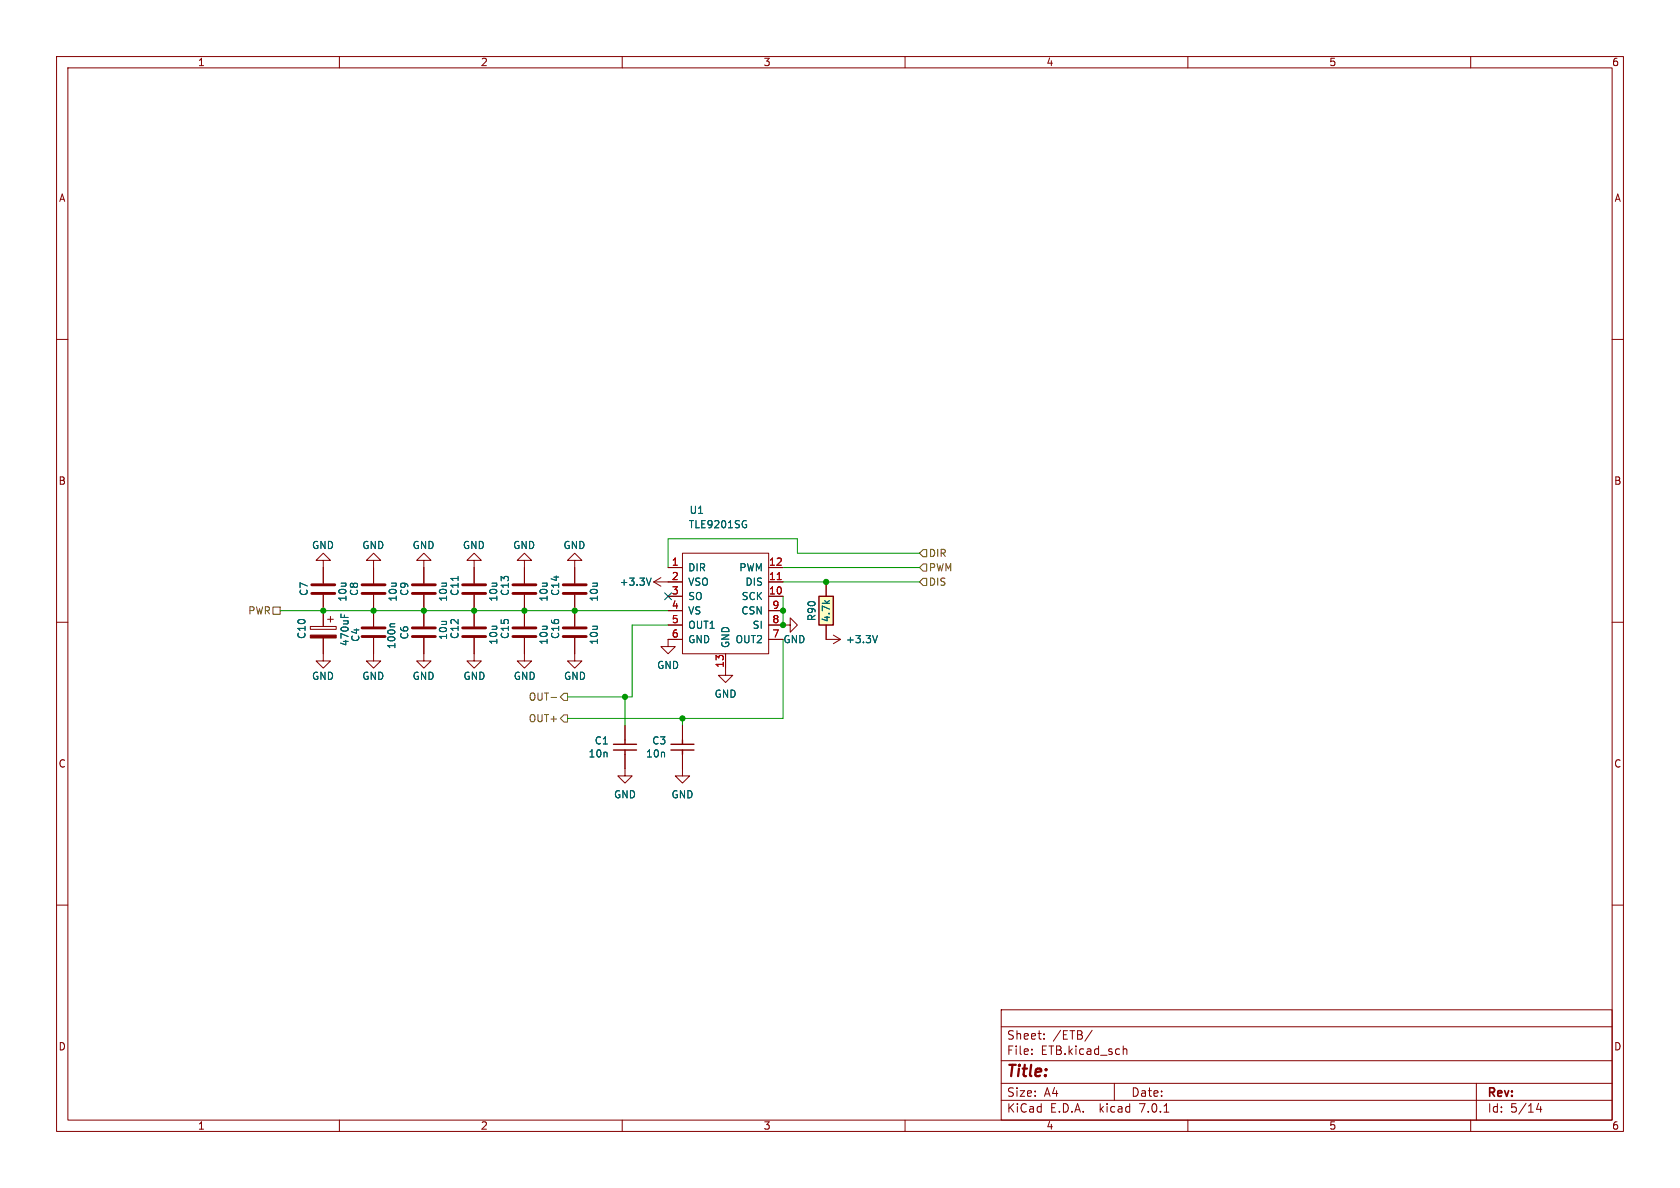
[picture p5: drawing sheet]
(kicad_sch (version 20230121) (generator eeschema)

 (paper "A4")

 (lib_symbols
  (symbol "Device:C" (pin_numbers hide) (pin_names (offset 0.254)) (in_bom yes) (on_board yes)
   (property "Reference" "C" (at 0.635 2.54 0) (effects (font (size 1.27 1.27)) (justify left)))
   (property "Value" "C" (at 0.635 -2.54 0) (effects (font (size 1.27 1.27)) (justify left)))
   (property "Footprint" "" (at 0.9652 -3.81 0) (effects (font (size 1.27 1.27)) hide))
   (property "Datasheet" "~" (at 0 0 0) (effects (font (size 1.27 1.27)) hide))
   (symbol "C_0_1"
    (polyline (pts (xy -2.032 -0.762) (xy 2.032 -0.762)) (stroke (width 0.508) (type default)) (fill (type none)))
    (polyline (pts (xy -2.032 0.762) (xy 2.032 0.762)) (stroke (width 0.508) (type default)) (fill (type none))))
   (symbol "C_1_1"
    (pin passive line (at 0 3.81 270) (length 2.794) (name "~" (effects (font (size 1.27 1.27)))) (number "1" (effects (font (size 1.27 1.27)))))
    (pin passive line (at 0 -3.81 90) (length 2.794) (name "~" (effects (font (size 1.27 1.27)))) (number "2" (effects (font (size 1.27 1.27)))))))
  (symbol "Device:C_Polarized" (pin_numbers hide) (pin_names (offset 0.254)) (in_bom yes) (on_board yes)
   (property "Reference" "C" (at 0.635 2.54 0) (effects (font (size 1.27 1.27)) (justify left)))
   (property "Value" "C_Polarized" (at 0.635 -2.54 0) (effects (font (size 1.27 1.27)) (justify left)))
   (property "Footprint" "" (at 0.9652 -3.81 0) (effects (font (size 1.27 1.27)) hide))
   (property "Datasheet" "~" (at 0 0 0) (effects (font (size 1.27 1.27)) hide))
   (symbol "C_Polarized_0_1"
    (rectangle (start -2.286 0.508) (end 2.286 1.016) (stroke (width 0) (type default)) (fill (type none)))
    (polyline (pts (xy -1.778 2.286) (xy -0.762 2.286)) (stroke (width 0) (type default)) (fill (type none)))
    (polyline (pts (xy -1.27 2.794) (xy -1.27 1.778)) (stroke (width 0) (type default)) (fill (type none)))
    (rectangle (start 2.286 -0.508) (end -2.286 -1.016) (stroke (width 0) (type default)) (fill (type outline))))
   (symbol "C_Polarized_1_1"
    (pin passive line (at 0 3.81 270) (length 2.794) (name "~" (effects (font (size 1.27 1.27)))) (number "1" (effects (font (size 1.27 1.27)))))
    (pin passive line (at 0 -3.81 90) (length 2.794) (name "~" (effects (font (size 1.27 1.27)))) (number "2" (effects (font (size 1.27 1.27)))))))
  (symbol "hellen-one-common:Cap" (pin_numbers hide) (in_bom yes) (on_board yes)
   (property "Reference" "C" (at -3.81 2.54 0) (effects (font (size 1.27 1.27))))
   (property "Value" "Cap" (at -2.54 -1.27 0) (effects (font (size 1.27 1.27))))
   (property "Footprint" "hellen-one-common:C0603" (at -2.54 -3.81 0) (effects (font (size 1.27 1.27)) hide))
   (property "Datasheet" "" (at -3.81 0 90) (effects (font (size 1.27 1.27)) hide))
   (property "LCSC" "" (at 0 0 0) (effects (font (size 1.27 1.27)) hide))
   (symbol "Cap_1_0"
    (polyline (pts (xy -1.27 0) (xy -0.508 0)) (stroke (width 0.254) (type default)) (fill (type none)))
    (polyline (pts (xy -0.508 -2.032) (xy -0.508 2.032)) (stroke (width 0.254) (type default)) (fill (type none)))
    (polyline (pts (xy 0.508 2.032) (xy 0.508 -2.032)) (stroke (width 0.254) (type default)) (fill (type none)))
    (polyline (pts (xy 1.27 0) (xy 0.508 0)) (stroke (width 0.254) (type default)) (fill (type none)))
    (pin passive line (at -3.81 0 0) (length 2.54) (name "" (effects (font (size 1.27 1.27)))) (number "1" (effects (font (size 1.27 1.27)))))
    (pin passive line (at 3.81 0 180) (length 2.54) (name "" (effects (font (size 1.27 1.27)))) (number "2" (effects (font (size 1.27 1.27)))))))
  (symbol "hellen-one-common:Res" (pin_numbers hide) (in_bom yes) (on_board yes)
   (property "Reference" "R" (at 3.81 2.54 0) (effects (font (size 1.27 1.27))))
   (property "Value" "Res" (at 5.08 -2.54 0) (effects (font (size 1.27 1.27))))
   (property "Footprint" "hellen-one-common:R0603" (at 3.81 -3.81 0) (effects (font (size 1.27 1.27)) hide))
   (property "Datasheet" "" (at 0 0 0) (effects (font (size 1.27 1.27)) hide))
   (property "LCSC" "" (at 0 0 0) (effects (font (size 1.27 1.27))))
   (symbol "Res_1_0"
    (rectangle (start 2.54 -1.27) (end 7.62 1.27) (stroke (width 0.254) (type default)) (fill (type background)))
    (pin passive line (at 0 0 0) (length 2.54) (name "" (effects (font (size 1.27 1.27)))) (number "1" (effects (font (size 1.27 1.27)))))
    (pin passive line (at 10.16 0 180) (length 2.54) (name "" (effects (font (size 1.27 1.27)))) (number "2" (effects (font (size 1.27 1.27)))))))
  (symbol "power:+3.3V" (power) (pin_names (offset 0)) (in_bom yes) (on_board yes)
   (property "Reference" "#PWR" (at 0 -3.81 0) (effects (font (size 1.27 1.27)) hide))
   (property "Value" "+3.3V" (at 0 3.556 0) (effects (font (size 1.27 1.27))))
   (property "Footprint" "" (at 0 0 0) (effects (font (size 1.27 1.27)) hide))
   (property "Datasheet" "" (at 0 0 0) (effects (font (size 1.27 1.27)) hide))
   (symbol "+3.3V_0_1"
    (polyline (pts (xy -0.762 1.27) (xy 0 2.54)) (stroke (width 0) (type default)) (fill (type none)))
    (polyline (pts (xy 0 0) (xy 0 2.54)) (stroke (width 0) (type default)) (fill (type none)))
    (polyline (pts (xy 0 2.54) (xy 0.762 1.27)) (stroke (width 0) (type default)) (fill (type none))))
   (symbol "+3.3V_1_1"
    (pin power_in line (at 0 0 90) (length 0) hide (name "+3.3V" (effects (font (size 1.27 1.27)))) (number "1" (effects (font (size 1.27 1.27)))))))
  (symbol "power:GND" (power) (pin_names (offset 0)) (in_bom yes) (on_board yes)
   (property "Reference" "#PWR" (at 0 -6.35 0) (effects (font (size 1.27 1.27)) hide))
   (property "Value" "GND" (at 0 -3.81 0) (effects (font (size 1.27 1.27))))
   (property "Footprint" "" (at 0 0 0) (effects (font (size 1.27 1.27)) hide))
   (property "Datasheet" "" (at 0 0 0) (effects (font (size 1.27 1.27)) hide))
   (symbol "GND_0_1"
    (polyline (pts (xy 0 0) (xy 0 -1.27) (xy 1.27 -1.27) (xy 0 -2.54) (xy -1.27 -1.27) (xy 0 -1.27)) (stroke (width 0) (type default)) (fill (type none))))
   (symbol "GND_1_1"
    (pin power_in line (at 0 0 270) (length 0) hide (name "GND" (effects (font (size 1.27 1.27)))) (number "1" (effects (font (size 1.27 1.27)))))))
  (symbol "rusefi_tle9201:TLE9201SG" (pin_names (offset 1.016)) (in_bom yes) (on_board yes)
   (property "Reference" "U" (at 3.81 5.08 0) (effects (font (size 1.27 1.27))))
   (property "Value" "TLE9201SG" (at 2.54 1.27 0) (effects (font (size 1.27 1.27))))
   (property "Footprint" "" (at 0 0 0) (effects (font (size 1.27 1.27)) hide))
   (property "Datasheet" "" (at 0 0 0) (effects (font (size 1.27 1.27)) hide))
   (symbol "TLE9201SG_0_1"
    (rectangle (start -2.54 -1.27) (end 12.7 -19.05) (stroke (width 0) (type default)) (fill (type none))))
   (symbol "TLE9201SG_1_1"
    (pin passive line (at -5.08 -3.81 0) (length 2.54) (name "DIR" (effects (font (size 1.27 1.27)))) (number "1" (effects (font (size 1.27 1.27)))))
    (pin passive line (at 15.24 -8.89 180) (length 2.54) (name "SCK" (effects (font (size 1.27 1.27)))) (number "10" (effects (font (size 1.27 1.27)))))
    (pin passive line (at 15.24 -6.35 180) (length 2.54) (name "DIS" (effects (font (size 1.27 1.27)))) (number "11" (effects (font (size 1.27 1.27)))))
    (pin passive line (at 15.24 -3.81 180) (length 2.54) (name "PWM" (effects (font (size 1.27 1.27)))) (number "12" (effects (font (size 1.27 1.27)))))
    (pin passive line (at 5.08 -21.59 90) (length 2.54) (name "GND" (effects (font (size 1.27 1.27)))) (number "13" (effects (font (size 1.27 1.27)))))
    (pin passive line (at -5.08 -6.35 0) (length 2.54) (name "VSO" (effects (font (size 1.27 1.27)))) (number "2" (effects (font (size 1.27 1.27)))))
    (pin passive line (at -5.08 -8.89 0) (length 2.54) (name "SO" (effects (font (size 1.27 1.27)))) (number "3" (effects (font (size 1.27 1.27)))))
    (pin passive line (at -5.08 -11.43 0) (length 2.54) (name "VS" (effects (font (size 1.27 1.27)))) (number "4" (effects (font (size 1.27 1.27)))))
    (pin passive line (at -5.08 -13.97 0) (length 2.54) (name "OUT1" (effects (font (size 1.27 1.27)))) (number "5" (effects (font (size 1.27 1.27)))))
    (pin passive line (at -5.08 -16.51 0) (length 2.54) (name "GND" (effects (font (size 1.27 1.27)))) (number "6" (effects (font (size 1.27 1.27)))))
    (pin passive line (at 15.24 -16.51 180) (length 2.54) (name "OUT2" (effects (font (size 1.27 1.27)))) (number "7" (effects (font (size 1.27 1.27)))))
    (pin passive line (at 15.24 -13.97 180) (length 2.54) (name "SI" (effects (font (size 1.27 1.27)))) (number "8" (effects (font (size 1.27 1.27)))))
    (pin passive line (at 15.24 -11.43 180) (length 2.54) (name "CSN" (effects (font (size 1.27 1.27)))) (number "9" (effects (font (size 1.27 1.27))))))))

 (junction (at 57.15 107.95) (diameter 0) (color 0 0 0 0))
 (junction (at 66.04 107.95) (diameter 0) (color 0 0 0 0))
 (junction (at 83.82 107.95) (diameter 0) (color 0 0 0 0))
 (junction (at 92.71 107.95) (diameter 0) (color 0 0 0 0))
 (junction (at 138.43 110.49) (diameter 0) (color 0 0 0 0))
 (junction (at 138.43 107.95) (diameter 0) (color 0 0 0 0))
 (junction (at 146.05 102.87) (diameter 0) (color 0 0 0 0))
 (junction (at 74.93 107.95) (diameter 0) (color 0 0 0 0))
 (junction (at 101.6 107.95) (diameter 0) (color 0 0 0 0))
 (junction (at 110.49 123.19) (diameter 0) (color 0 0 0 0))
 (junction (at 120.65 127) (diameter 0) (color 0 0 0 0))

 (no_connect (at 118.11 105.41))

 (wire (pts (xy 120.65 127) (xy 138.43 127)) (stroke (width 0) (type default)))
 (wire (pts (xy 138.43 107.95) (xy 138.43 110.49)) (stroke (width 0) (type default)))
 (wire (pts (xy 138.43 105.41) (xy 138.43 107.95)) (stroke (width 0) (type default)))
 (wire (pts (xy 146.05 102.87) (xy 162.56 102.87)) (stroke (width 0) (type default)))
 (wire (pts (xy 138.43 102.87) (xy 146.05 102.87)) (stroke (width 0) (type default)))
 (wire (pts (xy 83.82 107.95) (xy 92.71 107.95)) (stroke (width 0) (type solid)))
 (wire (pts (xy 49.53 107.95) (xy 57.15 107.95)) (stroke (width 0) (type default)))
 (wire (pts (xy 92.71 107.95) (xy 101.6 107.95)) (stroke (width 0) (type solid)))
 (wire (pts (xy 74.93 107.95) (xy 83.82 107.95)) (stroke (width 0) (type solid)))
 (wire (pts (xy 118.11 110.49) (xy 111.76 110.49)) (stroke (width 0) (type default)))
 (wire (pts (xy 138.43 100.33) (xy 162.56 100.33)) (stroke (width 0) (type default)))
 (wire (pts (xy 101.6 107.95) (xy 118.11 107.95)) (stroke (width 0) (type default)))
 (wire (pts (xy 118.11 100.33) (xy 118.11 95.25)) (stroke (width 0) (type default)))
 (wire (pts (xy 110.49 123.19) (xy 110.49 128.27)) (stroke (width 0) (type default)))
 (wire (pts (xy 120.65 127) (xy 120.65 128.27)) (stroke (width 0) (type default)))
 (wire (pts (xy 100.33 127) (xy 120.65 127)) (stroke (width 0) (type default)))
 (wire (pts (xy 111.76 123.19) (xy 110.49 123.19)) (stroke (width 0) (type solid)))
 (wire (pts (xy 66.04 107.95) (xy 74.93 107.95)) (stroke (width 0) (type solid)))
 (wire (pts (xy 140.97 97.79) (xy 162.56 97.79)) (stroke (width 0) (type default)))
 (wire (pts (xy 138.43 127) (xy 138.43 113.03)) (stroke (width 0) (type default)))
 (wire (pts (xy 111.76 110.49) (xy 111.76 123.19)) (stroke (width 0) (type default)))
 (wire (pts (xy 57.15 107.95) (xy 66.04 107.95)) (stroke (width 0) (type default)))
 (wire (pts (xy 140.97 95.25) (xy 140.97 97.79)) (stroke (width 0) (type default)))
 (wire (pts (xy 110.49 123.19) (xy 100.33 123.19)) (stroke (width 0) (type solid)))
 (wire (pts (xy 118.11 95.25) (xy 140.97 95.25)) (stroke (width 0) (type default)))

 (hierarchical_label "OUT-" (shape output) (at 100.33 123.19 180) (fields_autoplaced) (effects (font (size 1.27 1.27)) (justify right)))
 (hierarchical_label "DIS" (shape input) (at 162.56 102.87 0) (fields_autoplaced) (effects (font (size 1.27 1.27)) (justify left)))
 (hierarchical_label "DIR" (shape input) (at 162.56 97.79 0) (fields_autoplaced) (effects (font (size 1.27 1.27)) (justify left)))
 (hierarchical_label "PWM" (shape input) (at 162.56 100.33 0) (fields_autoplaced) (effects (font (size 1.27 1.27)) (justify left)))
 (hierarchical_label "PWR" (shape passive) (at 49.53 107.95 180) (fields_autoplaced) (effects (font (size 1.27 1.27)) (justify right)))
 (hierarchical_label "OUT+" (shape output) (at 100.33 127 180) (fields_autoplaced) (effects (font (size 1.27 1.27)) (justify right)))

 (symbol (lib_id "Device:C") (at 74.93 111.76 0) (unit 1) (in_bom yes) (on_board yes) (dnp no)
  (property "Reference" "C7" (at 71.5074 110.4901 90) (effects (font (size 1.27 1.27)) (justify right)))
  (property "Value" "10u" (at 78.3527 109.4741 90) (effects (font (size 1.27 1.27)) (justify right)))
  (property "Footprint" "hellen-one-common:C0805" (at 75.8952 115.57 0) (effects (font (size 1.27 1.27)) hide))
  (property "Datasheet" "~" (at 74.93 111.76 0) (effects (font (size 1.27 1.27)) hide))
  (property "LCSC" "C15850" (at 74.93 111.76 0) (effects (font (size 1.27 1.27)) hide)) (pin "1") (pin "2")
  (instances (project "alphax_4ch" (path "" (reference "C7") (unit 1)) (path "" (reference "C6") (unit 1)))))

 (symbol (lib_id "Device:C") (at 92.71 111.76 0) (mirror x) (unit 1) (in_bom yes) (on_board yes) (dnp no)
  (property "Reference" "C15" (at 89.2874 113.0299 90) (effects (font (size 1.27 1.27)) (justify right)))
  (property "Value" "10u" (at 96.1327 114.0459 90) (effects (font (size 1.27 1.27)) (justify right)))
  (property "Footprint" "hellen-one-common:C0805" (at 93.6752 107.95 0) (effects (font (size 1.27 1.27)) hide))
  (property "Datasheet" "~" (at 92.71 111.76 0) (effects (font (size 1.27 1.27)) hide))
  (property "LCSC" "C15850" (at 92.71 111.76 0) (effects (font (size 1.27 1.27)) hide)) (pin "1") (pin "2")
  (instances (project "alphax_4ch" (path "" (reference "C15") (unit 1)) (path "" (reference "C15") (unit 1)))))

 (symbol (lib_id "power:GND") (at 74.93 115.57 0) (mirror y) (unit 1) (in_bom yes) (on_board yes) (dnp no)
  (property "Reference" "#PWR0160" (at 74.93 121.92 0) (effects (font (size 1.27 1.27)) hide))
  (property "Value" "GND" (at 74.8792 119.5134 0) (effects (font (size 1.27 1.27))))
  (property "Footprint" "" (at 74.93 115.57 0) (effects (font (size 1.27 1.27)) hide))
  (property "Datasheet" "" (at 74.93 115.57 0) (effects (font (size 1.27 1.27)) hide)) (pin "1")
  (instances (project "alphax_4ch" (path "" (reference "#PWR0160") (unit 1)) (path "" (reference "#PWR0110") (unit 1)))))

 (symbol (lib_id "power:GND") (at 57.15 100.33 180) (unit 1) (in_bom yes) (on_board yes) (dnp no)
  (property "Reference" "#PWR0158" (at 57.15 93.98 0) (effects (font (size 1.27 1.27)) hide))
  (property "Value" "GND" (at 57.0992 96.3866 0) (effects (font (size 1.27 1.27))))
  (property "Footprint" "" (at 57.15 100.33 0) (effects (font (size 1.27 1.27)) hide))
  (property "Datasheet" "" (at 57.15 100.33 0) (effects (font (size 1.27 1.27)) hide)) (pin "1")
  (instances (project "alphax_4ch" (path "" (reference "#PWR0158") (unit 1)) (path "" (reference "#PWR0105") (unit 1)))))

 (symbol (lib_id "power:GND") (at 66.04 115.57 0) (mirror y) (unit 1) (in_bom yes) (on_board yes) (dnp no)
  (property "Reference" "#PWR0159" (at 66.04 121.92 0) (effects (font (size 1.27 1.27)) hide))
  (property "Value" "GND" (at 65.9892 119.5134 0) (effects (font (size 1.27 1.27))))
  (property "Footprint" "" (at 66.04 115.57 0) (effects (font (size 1.27 1.27)) hide))
  (property "Datasheet" "" (at 66.04 115.57 0) (effects (font (size 1.27 1.27)) hide)) (pin "1")
  (instances (project "alphax_4ch" (path "" (reference "#PWR0159") (unit 1)) (path "" (reference "#PWR0108") (unit 1)))))

 (symbol (lib_id "Device:C") (at 83.82 104.14 0) (mirror x) (unit 1) (in_bom yes) (on_board yes) (dnp no)
  (property "Reference" "C11" (at 80.3974 105.4099 90) (effects (font (size 1.27 1.27)) (justify right)))
  (property "Value" "10u" (at 87.2427 106.4259 90) (effects (font (size 1.27 1.27)) (justify right)))
  (property "Footprint" "hellen-one-common:C0805" (at 84.7852 100.33 0) (effects (font (size 1.27 1.27)) hide))
  (property "Datasheet" "~" (at 83.82 104.14 0) (effects (font (size 1.27 1.27)) hide))
  (property "LCSC" "C15850" (at 83.82 104.14 0) (effects (font (size 1.27 1.27)) hide)) (pin "1") (pin "2")
  (instances (project "alphax_4ch" (path "" (reference "C11") (unit 1)) (path "" (reference "C11") (unit 1)))))

 (symbol (lib_id "power:GND") (at 83.82 115.57 0) (unit 1) (in_bom yes) (on_board yes) (dnp no)
  (property "Reference" "#PWR0151" (at 83.82 121.92 0) (effects (font (size 1.27 1.27)) hide))
  (property "Value" "GND" (at 83.8708 119.5134 0) (effects (font (size 1.27 1.27))))
  (property "Footprint" "" (at 83.82 115.57 0) (effects (font (size 1.27 1.27)) hide))
  (property "Datasheet" "" (at 83.82 115.57 0) (effects (font (size 1.27 1.27)) hide)) (pin "1")
  (instances (project "alphax_4ch" (path "" (reference "#PWR0151") (unit 1)) (path "" (reference "#PWR0114") (unit 1)))))

 (symbol (lib_id "power:GND") (at 101.6 115.57 0) (unit 1) (in_bom yes) (on_board yes) (dnp no)
  (property "Reference" "#PWR0150" (at 101.6 121.92 0) (effects (font (size 1.27 1.27)) hide))
  (property "Value" "GND" (at 101.6508 119.5134 0) (effects (font (size 1.27 1.27))))
  (property "Footprint" "" (at 101.6 115.57 0) (effects (font (size 1.27 1.27)) hide))
  (property "Datasheet" "" (at 101.6 115.57 0) (effects (font (size 1.27 1.27)) hide)) (pin "1")
  (instances (project "alphax_4ch" (path "" (reference "#PWR0150") (unit 1)) (path "" (reference "#PWR0120") (unit 1)))))

 (symbol (lib_id "hellen-one-common:Res") (at 146.05 102.87 270) (unit 1) (in_bom yes) (on_board yes) (dnp no)
  (property "Reference" "R90" (at 143.51 107.95 0) (effects (font (size 1.27 1.27))))
  (property "Value" "4.7k" (at 146.05 107.95 0) (effects (font (size 1.27 1.27))))
  (property "Footprint" "hellen-one-common:R0603" (at 142.24 106.68 0) (effects (font (size 1.27 1.27)) hide))
  (property "Datasheet" "" (at 146.05 102.87 0) (effects (font (size 1.27 1.27)) hide))
  (property "LCSC" "C23162" (at 146.05 102.87 0) (effects (font (size 1.27 1.27)) hide)) (pin "1") (pin "2")
  (instances (project "alphax_4ch" (path "" (reference "R90") (unit 1)) (path "" (reference "R90") (unit 1)))))

 (symbol (lib_id "Device:C") (at 92.71 104.14 0) (mirror x) (unit 1) (in_bom yes) (on_board yes) (dnp no)
  (property "Reference" "C13" (at 89.2874 105.4099 90) (effects (font (size 1.27 1.27)) (justify right)))
  (property "Value" "10u" (at 96.1327 106.4259 90) (effects (font (size 1.27 1.27)) (justify right)))
  (property "Footprint" "hellen-one-common:C0805" (at 93.6752 100.33 0) (effects (font (size 1.27 1.27)) hide))
  (property "Datasheet" "~" (at 92.71 104.14 0) (effects (font (size 1.27 1.27)) hide))
  (property "LCSC" "C15850" (at 92.71 104.14 0) (effects (font (size 1.27 1.27)) hide)) (pin "1") (pin "2")
  (instances (project "alphax_4ch" (path "" (reference "C13") (unit 1)) (path "" (reference "C13") (unit 1)))))

 (symbol (lib_id "Device:C") (at 101.6 111.76 0) (mirror x) (unit 1) (in_bom yes) (on_board yes) (dnp no)
  (property "Reference" "C16" (at 98.1774 113.0299 90) (effects (font (size 1.27 1.27)) (justify right)))
  (property "Value" "10u" (at 105.0227 114.0459 90) (effects (font (size 1.27 1.27)) (justify right)))
  (property "Footprint" "hellen-one-common:C0805" (at 102.5652 107.95 0) (effects (font (size 1.27 1.27)) hide))
  (property "Datasheet" "~" (at 101.6 111.76 0) (effects (font (size 1.27 1.27)) hide))
  (property "LCSC" "C15850" (at 101.6 111.76 0) (effects (font (size 1.27 1.27)) hide)) (pin "1") (pin "2")
  (instances (project "alphax_4ch" (path "" (reference "C16") (unit 1)) (path "" (reference "C16") (unit 1)))))

 (symbol (lib_id "Device:C") (at 83.82 111.76 0) (mirror x) (unit 1) (in_bom yes) (on_board yes) (dnp no)
  (property "Reference" "C12" (at 80.3974 113.0299 90) (effects (font (size 1.27 1.27)) (justify right)))
  (property "Value" "10u" (at 87.2427 114.0459 90) (effects (font (size 1.27 1.27)) (justify right)))
  (property "Footprint" "hellen-one-common:C0805" (at 84.7852 107.95 0) (effects (font (size 1.27 1.27)) hide))
  (property "Datasheet" "~" (at 83.82 111.76 0) (effects (font (size 1.27 1.27)) hide))
  (property "LCSC" "C15850" (at 83.82 111.76 0) (effects (font (size 1.27 1.27)) hide)) (pin "1") (pin "2")
  (instances (project "alphax_4ch" (path "" (reference "C12") (unit 1)) (path "" (reference "C12") (unit 1)))))

 (symbol (lib_id "power:GND") (at 92.71 100.33 180) (unit 1) (in_bom yes) (on_board yes) (dnp no)
  (property "Reference" "#PWR0167" (at 92.71 93.98 0) (effects (font (size 1.27 1.27)) hide))
  (property "Value" "GND" (at 92.6592 96.3866 0) (effects (font (size 1.27 1.27))))
  (property "Footprint" "" (at 92.71 100.33 0) (effects (font (size 1.27 1.27)) hide))
  (property "Datasheet" "" (at 92.71 100.33 0) (effects (font (size 1.27 1.27)) hide)) (pin "1")
  (instances (project "alphax_4ch" (path "" (reference "#PWR0167") (unit 1)) (path "" (reference "#PWR0115") (unit 1)))))

 (symbol (lib_id "Device:C") (at 66.04 111.76 180) (unit 1) (in_bom yes) (on_board yes) (dnp no)
  (property "Reference" "C6" (at 62.8586 113.5379 90) (effects (font (size 1.27 1.27)) (justify right)))
  (property "Value" "100n" (at 69.2213 114.8079 90) (effects (font (size 1.27 1.27)) (justify right)))
  (property "Footprint" "hellen-one-common:C0603" (at 65.0748 107.95 0) (effects (font (size 1.27 1.27)) hide))
  (property "Datasheet" "~" (at 66.04 111.76 0) (effects (font (size 1.27 1.27)) hide))
  (property "LCSC" "C14663" (at 66.04 111.76 0) (effects (font (size 1.27 1.27)) hide)) (pin "1") (pin "2")
  (instances (project "alphax_4ch" (path "" (reference "C6") (unit 1)) (path "" (reference "C4") (unit 1)))))

 (symbol (lib_id "power:GND") (at 118.11 113.03 0) (mirror y) (unit 1) (in_bom yes) (on_board yes) (dnp no) (fields_autoplaced)
  (property "Reference" "#PWR0166" (at 118.11 119.38 0) (effects (font (size 1.27 1.27)) hide))
  (property "Value" "GND" (at 118.11 117.5925 0) (effects (font (size 1.27 1.27))))
  (property "Footprint" "" (at 118.11 113.03 0) (effects (font (size 1.27 1.27)) hide))
  (property "Datasheet" "" (at 118.11 113.03 0) (effects (font (size 1.27 1.27)) hide)) (pin "1")
  (instances (project "alphax_4ch" (path "" (reference "#PWR0166") (unit 1)) (path "" (reference "#PWR0125") (unit 1)))))

 (symbol (lib_id "Device:C") (at 101.6 104.14 0) (mirror x) (unit 1) (in_bom yes) (on_board yes) (dnp no)
  (property "Reference" "C14" (at 98.1774 105.4099 90) (effects (font (size 1.27 1.27)) (justify right)))
  (property "Value" "10u" (at 105.0227 106.4259 90) (effects (font (size 1.27 1.27)) (justify right)))
  (property "Footprint" "hellen-one-common:C0805" (at 102.5652 100.33 0) (effects (font (size 1.27 1.27)) hide))
  (property "Datasheet" "~" (at 101.6 104.14 0) (effects (font (size 1.27 1.27)) hide))
  (property "LCSC" "C15850" (at 101.6 104.14 0) (effects (font (size 1.27 1.27)) hide)) (pin "1") (pin "2")
  (instances (project "alphax_4ch" (path "" (reference "C14") (unit 1)) (path "" (reference "C14") (unit 1)))))

 (symbol (lib_id "power:GND") (at 120.65 135.89 0) (mirror y) (unit 1) (in_bom yes) (on_board yes) (dnp no) (fields_autoplaced)
  (property "Reference" "#PWR084" (at 120.65 142.24 0) (effects (font (size 1.27 1.27)) hide))
  (property "Value" "GND" (at 120.65 140.4525 0) (effects (font (size 1.27 1.27))))
  (property "Footprint" "" (at 120.65 135.89 0) (effects (font (size 1.27 1.27)) hide))
  (property "Datasheet" "" (at 120.65 135.89 0) (effects (font (size 1.27 1.27)) hide)) (pin "1")
  (instances (project "alphax_4ch" (path "" (reference "#PWR084") (unit 1)) (path "" (reference "#PWR0126") (unit 1)))))

 (symbol (lib_id "power:GND") (at 66.04 100.33 180) (unit 1) (in_bom yes) (on_board yes) (dnp no)
  (property "Reference" "#PWR0157" (at 66.04 93.98 0) (effects (font (size 1.27 1.27)) hide))
  (property "Value" "GND" (at 65.9892 96.3866 0) (effects (font (size 1.27 1.27))))
  (property "Footprint" "" (at 66.04 100.33 0) (effects (font (size 1.27 1.27)) hide))
  (property "Datasheet" "" (at 66.04 100.33 0) (effects (font (size 1.27 1.27)) hide)) (pin "1")
  (instances (project "alphax_4ch" (path "" (reference "#PWR0157") (unit 1)) (path "" (reference "#PWR0107") (unit 1)))))

 (symbol (lib_id "Device:C") (at 66.04 104.14 0) (mirror x) (unit 1) (in_bom yes) (on_board yes) (dnp no)
  (property "Reference" "C9" (at 62.6174 105.4099 90) (effects (font (size 1.27 1.27)) (justify right)))
  (property "Value" "10u" (at 69.4627 106.4259 90) (effects (font (size 1.27 1.27)) (justify right)))
  (property "Footprint" "hellen-one-common:C0805" (at 67.0052 100.33 0) (effects (font (size 1.27 1.27)) hide))
  (property "Datasheet" "~" (at 66.04 104.14 0) (effects (font (size 1.27 1.27)) hide))
  (property "LCSC" "C15850" (at 66.04 104.14 0) (effects (font (size 1.27 1.27)) hide)) (pin "1") (pin "2")
  (instances (project "alphax_4ch" (path "" (reference "C9") (unit 1)) (path "" (reference "C8") (unit 1)))))

 (symbol (lib_id "rusefi_tle9201:TLE9201SG") (at 123.19 96.52 0) (unit 1) (in_bom yes) (on_board yes) (dnp no)
  (property "Reference" "U6" (at 123.19 90.17 0) (effects (font (size 1.27 1.27))))
  (property "Value" "TLE9201SG" (at 127 92.71 0) (effects (font (size 1.27 1.27))))
  (property "Footprint" "Package_SO:Infineon_PG-DSO-12-11" (at 123.19 96.52 0) (effects (font (size 1.27 1.27)) hide))
  (property "Datasheet" "" (at 123.19 96.52 0) (effects (font (size 1.27 1.27)) hide))
  (property "Part #" "TLE9201SG" (at -17.145 175.26 0) (effects (font (size 1.27 1.27)) hide))
  (property "VEND" "DIGI" (at -17.145 175.26 0) (effects (font (size 1.27 1.27)) hide))
  (property "VEND#" "TLE9201SGAUMA1CT-ND" (at -17.145 175.26 0) (effects (font (size 1.27 1.27)) hide))
  (property "Manufacturer" "Infineon " (at -17.145 175.26 0) (effects (font (size 1.27 1.27)) hide))
  (property "LCSC" "C112633" (at 123.19 96.52 0) (effects (font (size 1.27 1.27)) hide)) (pin "1") (pin "10") (pin "11") (pin "12") (pin "13") (pin "2") (pin "3") (pin "4") (pin "5") (pin "6") (pin "7") (pin "8") (pin "9")
  (instances (project "alphax_4ch" (path "" (reference "U6") (unit 1)) (path "" (reference "U1") (unit 1)))))

 (symbol (lib_id "power:GND") (at 57.15 115.57 0) (mirror y) (unit 1) (in_bom yes) (on_board yes) (dnp no)
  (property "Reference" "#PWR051" (at 57.15 121.92 0) (effects (font (size 1.27 1.27)) hide))
  (property "Value" "GND" (at 57.0992 119.5134 0) (effects (font (size 1.27 1.27))))
  (property "Footprint" "" (at 57.15 115.57 0) (effects (font (size 1.27 1.27)) hide))
  (property "Datasheet" "" (at 57.15 115.57 0) (effects (font (size 1.27 1.27)) hide)) (pin "1")
  (instances (project "alphax_4ch" (path "" (reference "#PWR051") (unit 1)) (path "" (reference "#PWR0106") (unit 1)))))

 (symbol (lib_id "power:GND") (at 74.93 100.33 180) (unit 1) (in_bom yes) (on_board yes) (dnp no)
  (property "Reference" "#PWR0156" (at 74.93 93.98 0) (effects (font (size 1.27 1.27)) hide))
  (property "Value" "GND" (at 74.8792 96.3866 0) (effects (font (size 1.27 1.27))))
  (property "Footprint" "" (at 74.93 100.33 0) (effects (font (size 1.27 1.27)) hide))
  (property "Datasheet" "" (at 74.93 100.33 0) (effects (font (size 1.27 1.27)) hide)) (pin "1")
  (instances (project "alphax_4ch" (path "" (reference "#PWR0156") (unit 1)) (path "" (reference "#PWR0109") (unit 1)))))

 (symbol (lib_id "power:GND") (at 101.6 100.33 180) (unit 1) (in_bom yes) (on_board yes) (dnp no)
  (property "Reference" "#PWR0168" (at 101.6 93.98 0) (effects (font (size 1.27 1.27)) hide))
  (property "Value" "GND" (at 101.5492 96.3866 0) (effects (font (size 1.27 1.27))))
  (property "Footprint" "" (at 101.6 100.33 0) (effects (font (size 1.27 1.27)) hide))
  (property "Datasheet" "" (at 101.6 100.33 0) (effects (font (size 1.27 1.27)) hide)) (pin "1")
  (instances (project "alphax_4ch" (path "" (reference "#PWR0168") (unit 1)) (path "" (reference "#PWR0119") (unit 1)))))

 (symbol (lib_id "Device:C_Polarized") (at 57.15 111.76 0) (mirror y) (unit 1) (in_bom yes) (on_board yes) (dnp no)
  (property "Reference" "C1" (at 53.34 113.03 90) (effects (font (size 1.27 1.27)) (justify left)))
  (property "Value" "470uF" (at 60.96 114.3 90) (effects (font (size 1.27 1.27)) (justify left)))
  (property "Footprint" "Capacitor_SMD:CP_Elec_10x10.5" (at 56.1848 115.57 0) (effects (font (size 1.27 1.27)) hide))
  (property "Datasheet" "~" (at 57.15 111.76 0) (effects (font (size 1.27 1.27)) hide))
  (property "LCSC" "C72518" (at 57.15 111.76 0) (effects (font (size 1.27 1.27)) hide)) (pin "1") (pin "2")
  (instances (project "alphax_4ch" (path "" (reference "C1") (unit 1)) (path "" (reference "C10") (unit 1)))))

 (symbol (lib_id "power:GND") (at 110.49 135.89 0) (mirror y) (unit 1) (in_bom yes) (on_board yes) (dnp no) (fields_autoplaced)
  (property "Reference" "#PWR082" (at 110.49 142.24 0) (effects (font (size 1.27 1.27)) hide))
  (property "Value" "GND" (at 110.49 140.4525 0) (effects (font (size 1.27 1.27))))
  (property "Footprint" "" (at 110.49 135.89 0) (effects (font (size 1.27 1.27)) hide))
  (property "Datasheet" "" (at 110.49 135.89 0) (effects (font (size 1.27 1.27)) hide)) (pin "1")
  (instances (project "alphax_4ch" (path "" (reference "#PWR082") (unit 1)) (path "" (reference "#PWR0121") (unit 1)))))

 (symbol (lib_id "power:GND") (at 83.82 100.33 180) (unit 1) (in_bom yes) (on_board yes) (dnp no)
  (property "Reference" "#PWR0155" (at 83.82 93.98 0) (effects (font (size 1.27 1.27)) hide))
  (property "Value" "GND" (at 83.7692 96.3866 0) (effects (font (size 1.27 1.27))))
  (property "Footprint" "" (at 83.82 100.33 0) (effects (font (size 1.27 1.27)) hide))
  (property "Datasheet" "" (at 83.82 100.33 0) (effects (font (size 1.27 1.27)) hide)) (pin "1")
  (instances (project "alphax_4ch" (path "" (reference "#PWR0155") (unit 1)) (path "" (reference "#PWR0113") (unit 1)))))

 (symbol (lib_id "Device:C") (at 57.15 104.14 0) (mirror x) (unit 1) (in_bom yes) (on_board yes) (dnp no)
  (property "Reference" "C8" (at 53.7274 105.4099 90) (effects (font (size 1.27 1.27)) (justify right)))
  (property "Value" "10u" (at 60.5727 106.4259 90) (effects (font (size 1.27 1.27)) (justify right)))
  (property "Footprint" "hellen-one-common:C0805" (at 58.1152 100.33 0) (effects (font (size 1.27 1.27)) hide))
  (property "Datasheet" "~" (at 57.15 104.14 0) (effects (font (size 1.27 1.27)) hide))
  (property "LCSC" "C15850" (at 57.15 104.14 0) (effects (font (size 1.27 1.27)) hide)) (pin "1") (pin "2")
  (instances (project "alphax_4ch" (path "" (reference "C8") (unit 1)) (path "" (reference "C7") (unit 1)))))

 (symbol (lib_id "power:+3.3V") (at 118.11 102.87 90) (unit 1) (in_bom yes) (on_board yes) (dnp no)
  (property "Reference" "#PWR0154" (at 121.92 102.87 0) (effects (font (size 1.27 1.27)) hide))
  (property "Value" "+3.3V" (at 112.395 102.87 90) (effects (font (size 1.27 1.27))))
  (property "Footprint" "" (at 118.11 102.87 0) (effects (font (size 1.27 1.27)) hide))
  (property "Datasheet" "" (at 118.11 102.87 0) (effects (font (size 1.27 1.27)) hide)) (pin "1")
  (instances (project "alphax_4ch" (path "" (reference "#PWR0154") (unit 1)) (path "" (reference "#PWR0123") (unit 1)))))

 (symbol (lib_id "power:GND") (at 128.27 118.11 0) (mirror y) (unit 1) (in_bom yes) (on_board yes) (dnp no) (fields_autoplaced)
  (property "Reference" "#PWR0164" (at 128.27 124.46 0) (effects (font (size 1.27 1.27)) hide))
  (property "Value" "GND" (at 128.27 122.6725 0) (effects (font (size 1.27 1.27))))
  (property "Footprint" "" (at 128.27 118.11 0) (effects (font (size 1.27 1.27)) hide))
  (property "Datasheet" "" (at 128.27 118.11 0) (effects (font (size 1.27 1.27)) hide)) (pin "1")
  (instances (project "alphax_4ch" (path "" (reference "#PWR0164") (unit 1)) (path "" (reference "#PWR0127") (unit 1)))))

 (symbol (lib_id "power:+3.3V") (at 146.05 113.03 270) (unit 1) (in_bom yes) (on_board yes) (dnp no)
  (property "Reference" "#PWR0162" (at 142.24 113.03 0) (effects (font (size 1.27 1.27)) hide))
  (property "Value" "+3.3V" (at 152.4 113.03 90) (effects (font (size 1.27 1.27))))
  (property "Footprint" "" (at 146.05 113.03 0) (effects (font (size 1.27 1.27)) hide))
  (property "Datasheet" "" (at 146.05 113.03 0) (effects (font (size 1.27 1.27)) hide)) (pin "1")
  (instances (project "alphax_4ch" (path "" (reference "#PWR0162") (unit 1)) (path "" (reference "#PWR0129") (unit 1)))))

 (symbol (lib_id "power:GND") (at 92.71 115.57 0) (unit 1) (in_bom yes) (on_board yes) (dnp no)
  (property "Reference" "#PWR0152" (at 92.71 121.92 0) (effects (font (size 1.27 1.27)) hide))
  (property "Value" "GND" (at 92.7608 119.5134 0) (effects (font (size 1.27 1.27))))
  (property "Footprint" "" (at 92.71 115.57 0) (effects (font (size 1.27 1.27)) hide))
  (property "Datasheet" "" (at 92.71 115.57 0) (effects (font (size 1.27 1.27)) hide)) (pin "1")
  (instances (project "alphax_4ch" (path "" (reference "#PWR0152") (unit 1)) (path "" (reference "#PWR0118") (unit 1)))))

 (symbol (lib_id "Device:C") (at 74.93 104.14 0) (mirror x) (unit 1) (in_bom yes) (on_board yes) (dnp no)
  (property "Reference" "C10" (at 71.5074 105.4099 90) (effects (font (size 1.27 1.27)) (justify right)))
  (property "Value" "10u" (at 78.3527 106.4259 90) (effects (font (size 1.27 1.27)) (justify right)))
  (property "Footprint" "hellen-one-common:C0805" (at 75.8952 100.33 0) (effects (font (size 1.27 1.27)) hide))
  (property "Datasheet" "~" (at 74.93 104.14 0) (effects (font (size 1.27 1.27)) hide))
  (property "LCSC" "C15850" (at 74.93 104.14 0) (effects (font (size 1.27 1.27)) hide)) (pin "1") (pin "2")
  (instances (project "alphax_4ch" (path "" (reference "C10") (unit 1)) (path "" (reference "C9") (unit 1)))))

 (symbol (lib_id "hellen-one-common:Cap") (at 110.49 132.08 270) (mirror x) (unit 1) (in_bom yes) (on_board yes) (dnp no)
  (property "Reference" "C4" (at 107.6959 130.9306 90) (effects (font (size 1.27 1.27)) (justify right)))
  (property "Value" "10n" (at 107.6959 133.2293 90) (effects (font (size 1.27 1.27)) (justify right)))
  (property "Footprint" "hellen-one-common:C0603" (at 106.68 134.62 0) (effects (font (size 1.27 1.27)) hide))
  (property "Datasheet" "" (at 110.49 135.89 90) (effects (font (size 1.27 1.27)) hide))
  (property "LCSC" "C57112" (at 110.49 132.08 0) (effects (font (size 1.27 1.27)) hide)) (pin "1") (pin "2")
  (instances (project "alphax_4ch" (path "" (reference "C4") (unit 1)) (path "" (reference "C1") (unit 1)))))

 (symbol (lib_id "power:GND") (at 138.43 110.49 90) (mirror x) (unit 1) (in_bom yes) (on_board yes) (dnp no)
  (property "Reference" "#PWR0163" (at 144.78 110.49 0) (effects (font (size 1.27 1.27)) hide))
  (property "Value" "GND" (at 138.43 113.03 90) (effects (font (size 1.27 1.27)) (justify right)))
  (property "Footprint" "" (at 138.43 110.49 0) (effects (font (size 1.27 1.27)) hide))
  (property "Datasheet" "" (at 138.43 110.49 0) (effects (font (size 1.27 1.27)) hide)) (pin "1")
  (instances (project "alphax_4ch" (path "" (reference "#PWR0163") (unit 1)) (path "" (reference "#PWR0128") (unit 1)))))

 (symbol (lib_id "hellen-one-common:Cap") (at 120.65 132.08 270) (mirror x) (unit 1) (in_bom yes) (on_board yes) (dnp no)
  (property "Reference" "C18" (at 117.8559 130.9306 90) (effects (font (size 1.27 1.27)) (justify right)))
  (property "Value" "10n" (at 117.8559 133.2293 90) (effects (font (size 1.27 1.27)) (justify right)))
  (property "Footprint" "hellen-one-common:C0603" (at 116.84 134.62 0) (effects (font (size 1.27 1.27)) hide))
  (property "Datasheet" "" (at 120.65 135.89 90) (effects (font (size 1.27 1.27)) hide))
  (property "LCSC" "C57112" (at 120.65 132.08 0) (effects (font (size 1.27 1.27)) hide)) (pin "1") (pin "2")
  (instances (project "alphax_4ch" (path "" (reference "C18") (unit 1)) (path "" (reference "C3") (unit 1))))))
